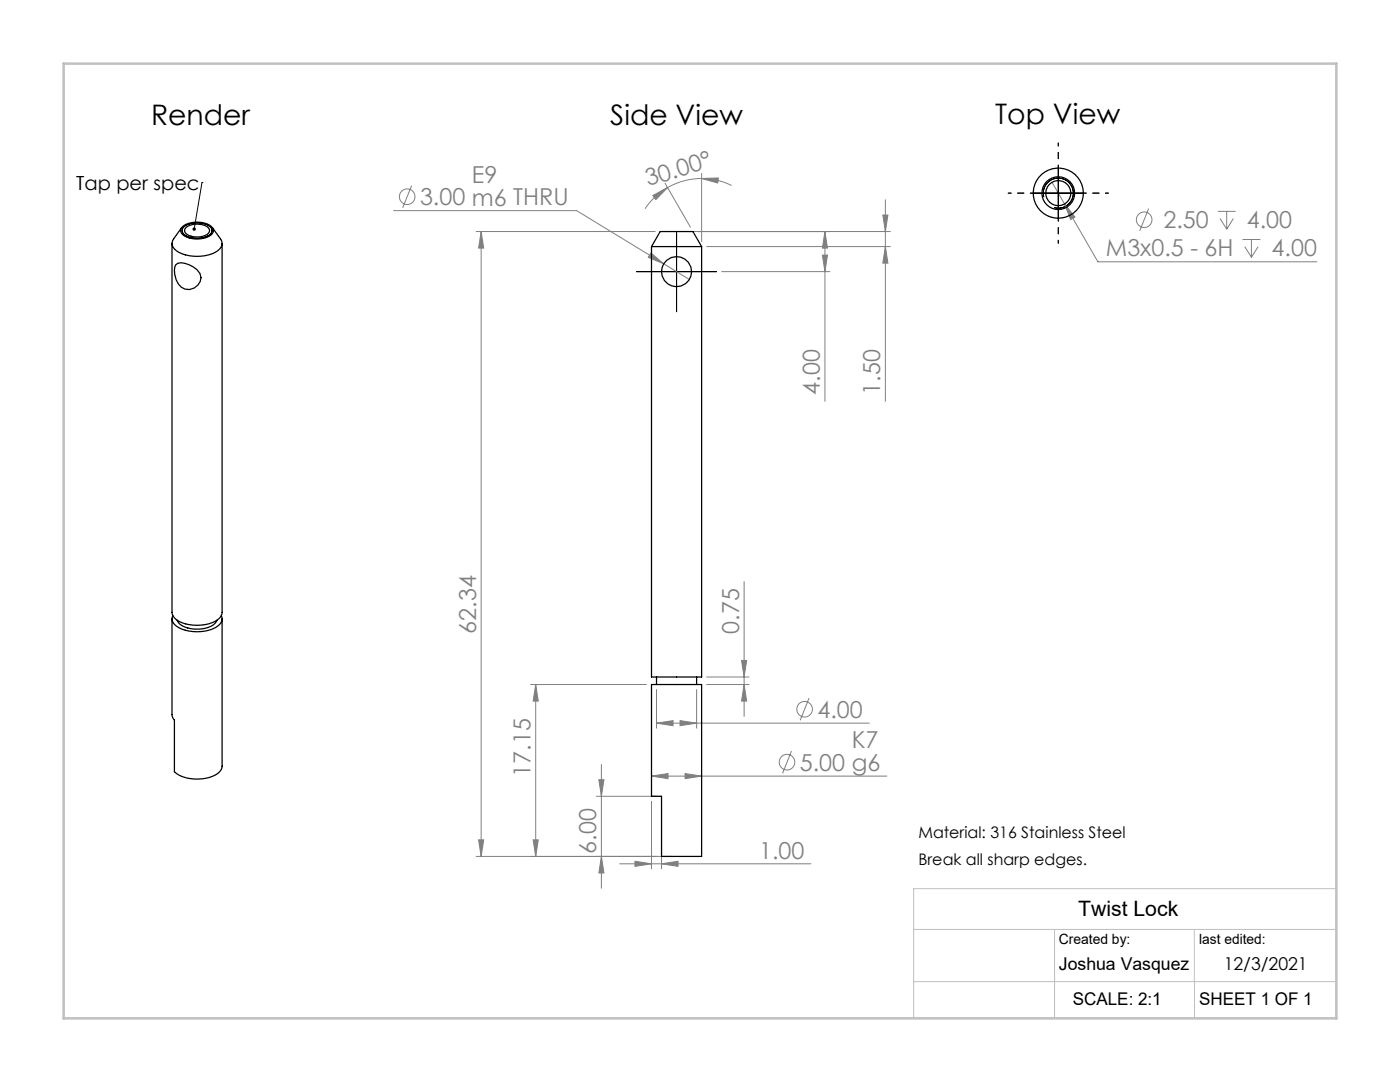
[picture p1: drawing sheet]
<svg xmlns="http://www.w3.org/2000/svg" width="279mm" height="216mm" viewBox="0 0 279 216" stroke-linecap="round" stroke-linejoin="round" font-family="sans-serif">
<g fill="none" stroke="#808080" stroke-width=".2">
<path d="M82.1 37l-1.7 4.5M130.3 39l2.9-1.6-2.3 2.4zM132.7 36.6l5.1 8.7M133.2 37.4a13.6 13.6 0 0 0-4.5 4.2M140 35.6l3.4-.1-.2 1zM140 35.6a13.6 13.6 0 0 0-6.8 1.8M140 35.6a13.6 13.6 0 0 1 6 1.4M140 34.6v13.6M176.7 39.9v40.2M210 36.4l9.1 15.8h43.7M78.5 42h36.6l22.5 13.8M95 46.2h35.8"/>
<path d="M96 46.2v124.7M96 46.2l.5 3.3h-1zM129.9 50.5l2.6 2.1-3.1-1.2zM138.5 46.2h39.2M141 49.2h36.7M144 54.2h21.6M164.1 50.9h1l-.5 3.3zM164.6 46.2v33.9M164.6 46.2l.5 3.3h-1zM176.2 42.9h1l-.5 3.3zM176.7 49.2l.5 3.3h-1zM212.5 40.7l2 2.6-.8 .5z"/>
<path d="M229.2 41.6l-1.7 4.5M243 42.2h3.6M243.5 43.6l1.3 2.1M244.8 42.2v3.5M246.1 43.6l-1.3 2.1M248 47.8h3.5M248.4 49.2l1.4 2.1M249.8 47.8v3.5M251.1 49.2l-1.3 2.1M148.5 116.1v26.8M105.9 136.6h23.1M106.9 136.6v34.3"/>
<path d="M106.9 136.6l.5 3.3h-1zM131 137.6v7.7M139 137.6v7.7M141 136.6h8.5M141 135.1h8.5M148 131.8h1l-.5 3.3zM148.5 136.6l.5 3.3h-1zM161.5 139.3l-1.8 4.4M119 158.9h12M119.5 155.6h1l-.5 3.3zM120 152.5v24.7M130 154.9l3.3-.5v1z"/>
<path d="M130 154.9h47M130 159.9v13.5M131 144.3l3.3-.5v1zM131 144.3h42.5M132 159.9v13.5M135.7 143.8l3.3 .5-3.3 .5zM136.7 154.4l3.3 .5-3.3 .5zM158 149.9l-1.8 4.4M95 170.9h39M95.5 167.6h1l-.5 3.3zM106.4 167.6h1l-.5 3.3zM120 170.9l.5 3.3h-1z"/>
<path d="M123.7 172.4h38.1M126.7 171.9l3.3 .5-3.3 .5zM132 172.4l3.3-.5v1z"/>
<circle cx="81.3" cy="39.3" r="1.56"/>
<circle cx="228.3" cy="43.8" r="1.56"/>
<circle cx="157.1" cy="152.1" r="1.56"/>
<circle cx="160.6" cy="141.5" r="1.56"/>
</g>
<path d="M40.3 36.4h.1M40.3 36.4l-1.5 9.3M206.2 38.5h10M208.3 39.3a3 3 0 0 1 2.6-3.7 3 3 0 0 1 3.3 3.2 3 3 0 0 1-3.8 2.6M211.2 33.5v10M36.7 45.3a4.5 4.5 0 0 1 5.4 .2 1.19 1.19 0 0 1-.9 1.7 4.6 4.6 0 0 1-4.7-.7 .9 .9 0 0 1 .2-1.2zM130 54.2h10M135 49.2v10" fill="none" stroke="#000" stroke-width=".2"/>
<path d="M130 54.2h-3M135 49.2v-3M135 59.2v3M140 54.2h3" fill="none" stroke="#000" stroke-width=".2" stroke-dasharray="15.2 1.3 1.3 1.3"/>
<path d="M266.7 177.3h-84.4v25.9M182.3 185.5h84.4M182.3 195.9h84.4M210.5 185.5v17.7M238.4 185.5v10.4M238.4 195.9v7.3" fill="none" stroke="#c0c0c0" stroke-width=".2"/>
<path d="M12.7 12.7h254v190.5h-254z" fill="none" stroke="#c0c0c0" stroke-width=".5"/>
<path d="M206.2 38.5h-5M211.2 33.5v-5M216.2 38.5h5M211.2 43.5v5" fill="none" stroke="#000" stroke-width=".2" stroke-dasharray="15.2 1.3 1.3 1.3" stroke-dashoffset="14.6"/>
<path d="M38.5 45.5a.34 .34 0 0 1 .6 .1 .34 .34 0 0 1-.4 .4l.1-.3-.1 .3a.34 .34 0 0 1-.3-.2 .34 .34 0 0 1 .1-.3z" fill="#000"/>
<g fill="#808080">
<path d="M135.7 143.8l3.3 .5-3.3 .5zM131 144.3l3.3-.5v1zM136.7 154.4l3.3 .5-3.3 .5zM130 154.9l3.3-.5v1z"/>
<path d="M129.9 50.5l-.5 .9 3.1 1.2zM212.5 40.7l1.2 3.1 .8-.5z"/>
<path d="M126.7 171.9l3.3 .5-3.3 .5zM132 172.4l3.3-.5v1z"/>
<path d="M140 35.6l3.4-.1-.2 1zM130.3 39l2.9-1.6-2.3 2.4z"/>
<path d="M164.1 50.9h1l-.5 3.3zM164.6 46.2l.5 3.3h-1zM176.7 49.2l.5 3.3h-1zM176.2 42.9h1l-.5 3.3zM148.5 136.6l.5 3.3h-1zM148 131.8h1l-.5 3.3zM106.4 167.6h1l-.5 3.3zM106.9 136.6l.5 3.3h-1zM95.5 167.6h1l-.5 3.3zM96 46.2l.5 3.3h-1z"/>
<path d="M119.5 155.6h1l-.5 3.3zM120 170.9l.5 3.3h-1z"/>
</g>
<g fill="none" stroke="#000" stroke-width=".25">
<path d="M34.3 48.6v73.6a2.55 2.55 0 0 0 2 2.1 8.4 8.4 0 0 0 7.1-.6 1.87 1.87 0 0 0 .9-1.5v-73.6M35.1 52.9a2.29 2.29 0 0 1 2.7-.1 3.3 3.3 0 0 1 2.3 2.6 2.51 2.51 0 0 1-2.3 2.4 2.51 2.51 0 0 1-2.6-2 3.7 3.7 0 0 1-.1-2.9zM36.3 45.4l-1.7 2.3a1.6 1.6 0 0 0 .6 2.3 8.2 8.2 0 0 0 8.2 0 1.6 1.6 0 0 0 .6-2.3l-1.6-2.3M36.4 45.2a5.1 5.1 0 0 1 5.8 0 1.09 1.09 0 0 1-.3 1.9 5.3 5.3 0 0 1-5.4-.3 1.01 1.01 0 0 1-.1-1.6zM37.2 45.3a3.7 3.7 0 0 1 4.5 .4 1.25 1.25 0 0 1-1.3 1.5 3.2 3.2 0 0 1-3.5-1v-.6zM130 49.2h10M130 49.2v85.9h10v-85.9M130 49.2l1.8-3h6.5l1.7 3M34.3 123.5v19.1l.2 .7 .3 .4v10.3a7.8 7.8 0 0 0 7.7 .9 2.44 2.44 0 0 0 1.8-2v-29.4M34.5 122.8a1.78 1.78 0 0 0 1.2 2.5 8.4 8.4 0 0 0 7.7-.3 1.62 1.62 0 0 0 .8-2.2M35.4 123.8a3.6 3.6 0 0 0 3.4 1.7 4.8 4.8 0 0 0 4.4-1.5l.1-.2M130 136.6h10v34.3h-8v-12h-2z"/>
<path d="M131 135.1v1.5M139 135.1v1.5"/>
<circle cx="211.2" cy="38.5" r="3.3"/>
<circle cx="211.2" cy="38.5" r="5"/>
<circle cx="211.2" cy="38.5" r="2.5"/>
<circle cx="135" cy="54.2" r="3"/>
</g>
<g font-size="5.6">
<text x="30.2" y="24.9">Render</text>
<text x="121.8" y="24.9">Side View</text>
<text x="198.6" y="24.8">Top View</text>
</g>
<g font-size="4.7" fill="#808080">
<text x="83.8" y="41">3.00 m6 THRU</text>
<text x="94.2" y="36.5">E9</text>
<text x="129.3" y="37.2" transform="rotate(-17 129.3 37.2)">30.00°</text>
<text x="232.2" y="45.6">2.50</text>
<text x="248.8" y="45.6">4.00</text>
<text x="220.7" y="51.2">M3x0.5 - 6H</text>
<text x="253.8" y="51.2">4.00</text>
<text x="163.6" y="78.8" transform="rotate(-90 163.6 78.8)">4.00</text>
<text x="175.7" y="78.8" transform="rotate(-90 175.7 78.8)">1.50</text>
<text x="95" y="126.4" transform="rotate(-90 95 126.4)">62.34</text>
<text x="147.5" y="126.4" transform="rotate(-90 147.5 126.4)">0.75</text>
<text x="163.1" y="143.2">4.00</text>
<text x="170" y="149.3">K7</text>
<text x="105.9" y="155" transform="rotate(-90 105.9 155)">17.15</text>
<text x="159.6" y="153.8">5.00 g6</text>
<text x="119" y="170.3" transform="rotate(-90 119 170.3)">6.00</text>
<text x="151.5" y="171.4">1.00</text>
</g>
<text font-size="4.2" x="215.2" y="182.8">Twist Lock</text>
<text font-size="3.9" x="15.2" y="37.9">Tap per spec</text>
<g font-size="3.5">
<text x="211.3" y="193.5">Joshua Vasquez</text>
<text x="244.2" y="193.6">12/3/2021</text>
<text x="214.1" y="200.6">SCALE: 2:1</text>
<text x="239.3" y="200.6">SHEET 1 OF 1</text>
</g>
<g font-size="3.2">
<text x="183.3" y="167.2">Material: 316 Stainless Steel</text>
<text x="183.3" y="172.6">Break all sharp edges.</text>
</g>
<g font-size="2.8">
<text x="211.3" y="188.4">Created by:</text>
<text x="239.3" y="188.4">last edited:</text>
</g>
</svg>
